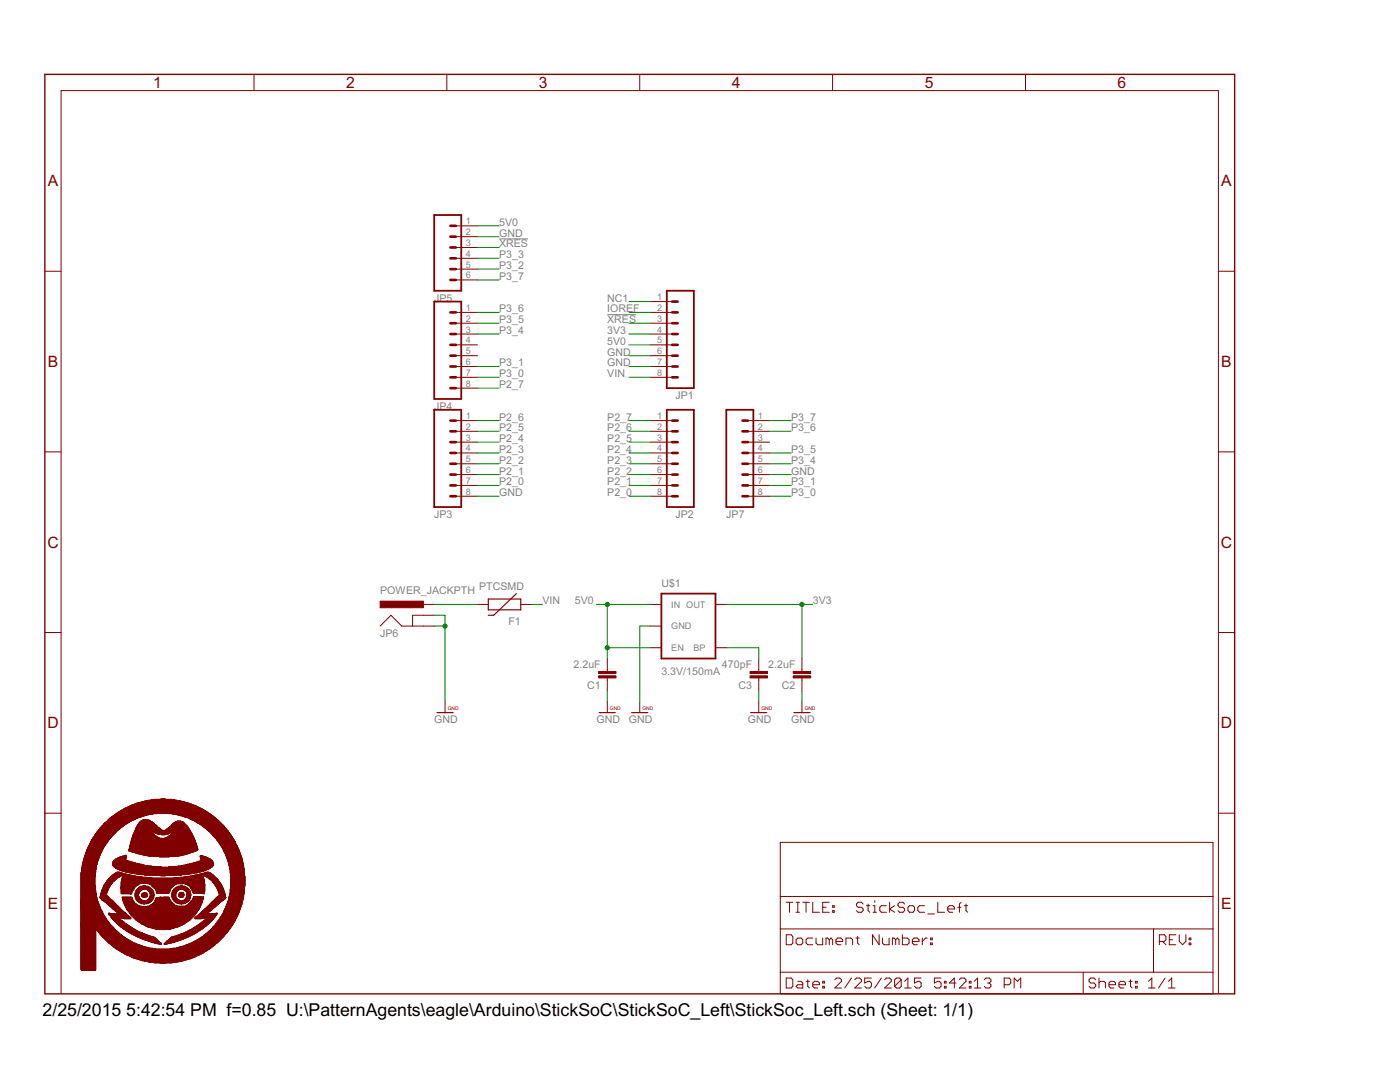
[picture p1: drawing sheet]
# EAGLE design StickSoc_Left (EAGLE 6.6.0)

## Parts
C1  2.2uF  CAP0805  [0805]
C2  2.2uF  CAP0805  [0805]
C3  470pF  CAP0805  [0805]
F1  PTCSMD  [PTC-1206]
JP1  M081X08  [1X08]
JP2  M081X08  [1X08]
JP3  M081X08  [1X08]
JP4  M081X08  [1X08]
JP5  M06SIP  [1X06]
JP6  POWER_JACKPTH  [POWER_JACK_PTH]
JP7  M081X08  [1X08]
U$1  3.3V/150mA  V_REG_MIC52053.3V  [SOT23-5]
U$7  PA_LOGO_SYMSMALL  [PA_LOGO_AGENT_SMALL_SYM]
U$8  PA_LOGO_SYMSMALL  [PA_LOGO_AGENT_SMALL_SYM]

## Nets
3V3: C2.2 JP1.4 U$1.5(OUT)
5V0: C1.2 JP1.5 JP5.1 U$1.1(IN) U$1.3(EN)
!XRES: JP1.3 JP5.3
GND: C1.1 C2.1 C3.1 JP1.6 JP1.7 JP3.8 JP5.2 JP6.GND JP6.GNDBREAK JP7.6 U$1.2(GND)
IOREF: JP1.2
N$1: F1.2 JP6.PWR
N$3: C3.2 U$1.4(BP)
NC1: JP1.1
P2_0: JP2.8 JP3.7
P2_1: JP2.7 JP3.6
P2_2: JP2.6 JP3.5
P2_3: JP2.5 JP3.4
P2_4: JP2.4 JP3.3
P2_5: JP2.3 JP3.2
P2_6: JP2.2 JP3.1
P2_7: JP2.1 JP4.8
P3_0: JP4.7 JP7.8
P3_1: JP4.6 JP7.7
P3_2: JP5.5
P3_3: JP5.4
P3_4: JP4.3 JP7.5
P3_5: JP4.2 JP7.4
P3_6: JP4.1 JP7.2
P3_7: JP5.6 JP7.1
VIN: F1.1 JP1.8
Unconnected: JP4.4 JP4.5 JP7.3

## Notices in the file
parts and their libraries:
SparkFun-Connectors: Licensing: Creative Commons ShareAlike 4.0 International - https://creativecommons.org/licenses/by-sa/4.0
PatternAgents-Beautify: License : http://creativecommons.org/licenses/by-sa/3.0
(Creative Commons 3.0)
